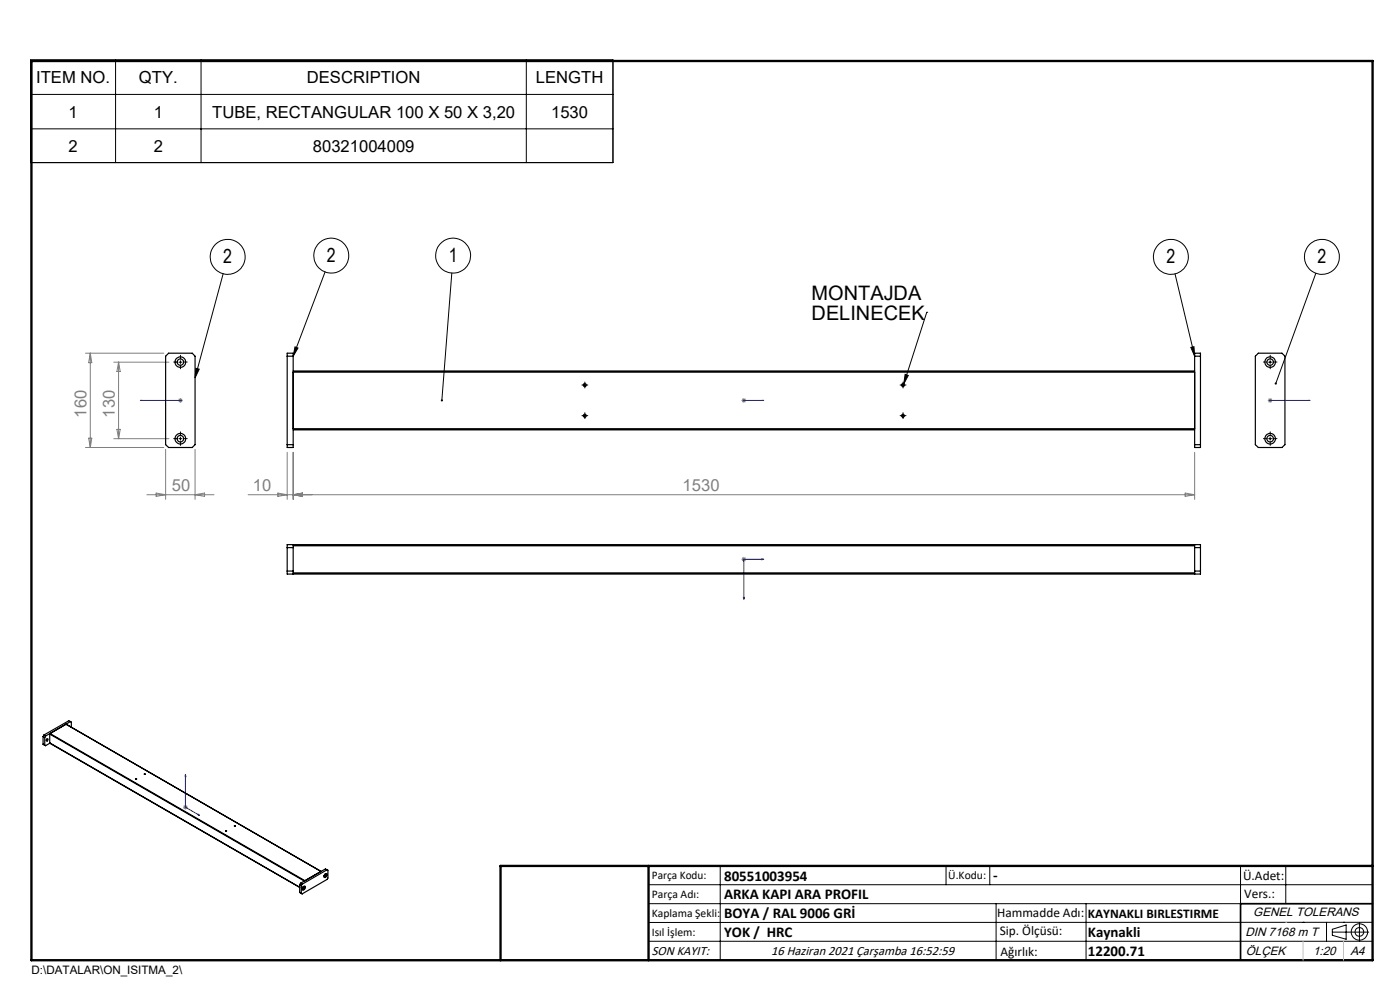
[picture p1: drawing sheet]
<svg xmlns="http://www.w3.org/2000/svg" width="297mm" height="210mm" viewBox="0 0 297 210" stroke-linecap="round" stroke-linejoin="round" font-family="sans-serif">
<g fill="none" stroke="#000" stroke-width=".21">
<path d="M6.5 12.7h123.5v21.8h-123.5zM24.5 12.7v21.8M42.7 12.7v21.8M111.7 12.7v21.8M6.5 20h123.5M6.5 27.3h123.5M47.3 58.1l-5.9 22M69 57.7l-6.8 17.9M95.8 57.9l-2.1 27M249.3 58.1l4.1 17.5M279.2 58l-8.5 23.3M38 76.8h.6"/>
<path d="M38.3 76.5v.6M41.6 78.1l.7 .2-.9 1.8zM62.6 73.6l.6 .2-1 1.8zM192 79.4l.7 .2-1 1.8zM196.6 66.2h.1M196.6 66.2l-4.9 15.2M252.6 73.7l.7-.2 .1 2.1zM269.1 76.8h.7M269.5 76.5v.6M38 93.1h.6M38.3 92.7v.7M123.8 81.7h.6"/>
<path d="M123.8 88.2h.6M124.1 81.4v.6M124.1 87.9v.6M191.2 81.7h.7M191.2 88.2h.7M191.6 81.4v.6M191.6 87.9v.6M269.1 93.1h.7M269.5 92.7v.7M137.6 187.7h153.6M137.6 191.7h153.6M137.6 199.7h153.6"/>
<path d="M152.8 183.7v20M200.7 183.7v4M210 183.7v4M211.3 191.7v12M230.4 191.7v12M263.2 183.7v20M272.8 183.7v8M276.4 195.6h.1M281.4 195.6v4.1M282.6 197.7h7.8M282.6 197.1l3-.9v3l-3-.8zM285 195.6h.1"/>
<path d="M288.4 195.8v3.8M291.2 195.6l-153.6 .1"/>
<circle cx="48.3" cy="54.5" r="3.7"/>
<circle cx="70.3" cy="54.2" r="3.7"/>
<circle cx="96.1" cy="54.2" r="3.7"/>
<circle cx="248.4" cy="54.5" r="3.7"/>
<circle cx="280.4" cy="54.5" r="3.7"/>
<circle cx="288.4" cy="197.7" r="1.74"/>
<circle cx="288.4" cy="197.7" r=".93"/>
</g>
<g fill="none" stroke="#00f" stroke-width=".21">
<path d="M29.8 84.9h.4h-.4M29.8 84.9h8.5M38.2 84.9h.2zM38.3 84.9h.1M157.7 84.9h.2zM157.8 84.9h.1M157.8 84.9h4.2M162 84.9h-.4h.4M269.3 84.9h.3zM269.5 84.9h.1M269.5 84.9h8.4M277.9 84.9h-.4h.4"/>
<path d="M161.6 118.5l.4 .1-.4 .1zM162 118.6h-4.2v8.5M157.7 126.7h.2l-.1 .4zM39.3 164.3l.1 .4-.1-.1zM39.3 164.3v6.9l3 1.8M42.1 172.7l.2 .3-.2-.1z"/>
</g>
<g fill="none" stroke="#808080" stroke-width=".21">
<path d="M18.1 74.9h16.6M19.2 74.9v20M19.2 74.9l.3 2h-.7zM24.1 76.8h11.7M25.2 76.8v16.3M25.2 76.8l.3 2h-.7zM18.1 94.9h16.6M18.8 92.9h.7l-.3 2zM24.1 93.1h11.7M24.8 91.1h.7l-.3 2zM35.1 95.3v10.6M37.7 84.9h1.1"/>
<path d="M37.9 84.6l.7 .7M38.3 84.4v1M38.6 84.6l-.7 .7M41.4 95.3v10.6M60.9 95.9v10M62.2 95.9v10M157.3 84.9h1M157.4 84.6l.8 .7M157.8 84.4v1M158.2 84.6l-.8 .7M253.4 95.9v10M269 84.9h.9"/>
<path d="M269.1 84.6l.7 .7M269.5 84.4v1M269.8 84.6l-.7 .7M31.2 104.9h14.2M33.1 104.6l2 .3-2 .4zM41.4 104.9l2-.3v.7zM52.6 104.9h200.8M58.9 104.6l2 .3-2 .4zM62.2 104.9l2-.3v.7zM157.3 118.6h1M157.4 118.3l.8 .7M157.8 118.1v1.1"/>
<path d="M158.2 118.3l-.8 .7M251.4 104.6l2 .3-2 .4zM38.8 171.2h1.1M39 170.9l.7 .7M39.3 170.7v1M39.7 170.9l-.7 .7"/>
</g>
<g fill="none" stroke="#000" stroke-width=".21" stroke-dasharray="15.2 1.3 1.3 1.3">
<path d="M37.7 76.8h-.9M38.3 76.2v-.8M38.3 77.4v.8M38.9 76.8h.8M268.8 76.8h-.8M269.5 76.2v-.8M269.5 77.4v.8M270.1 76.8h.8M37.7 93h-.9M38.3 92.4v-.8M38.3 93.7v.8M38.9 93h.8"/>
<path d="M123.8 88.2h-.3M123.8 81.7h-.3M124.1 87.9v-.4M124.1 88.5v.3M124.1 81.4v-.4M124.1 82v.3M124.4 88.2h.3M124.4 81.7h.3M191.3 81.7h-.3M191.3 88.2h-.3M191.6 81.4v-.4M191.6 82v.3"/>
<path d="M191.6 87.9v-.4M191.6 88.5v.3M191.9 81.7h.3M191.9 88.2h.3M268.8 93h-.8M269.5 92.4v-.8M269.5 93.7v.8M270.1 93h.8"/>
</g>
<path d="M106.2 203.7h185" fill="none" stroke="#000" stroke-width=".25"/>
<path d="M291.2 191.7h-28v12" fill="none" stroke="#000" stroke-width=".35"/>
<path d="M6.7 12.9h284.5v190.8h-284.5zM137.6 183.7v20M291.2 183.7h-185v20" fill="none" stroke="#000" stroke-width=".5"/>
<path d="M272.8 195.6h.1M276.4 199.7v4M285 199.7v4" fill="none" stroke="#c0c0c0" stroke-width=".21"/>
<g fill="#000">
<path d="M192 79.4l.7 .2-1 1.8z"/>
<path d="M93.6 84.8v.3l.1 .1v-.3l.1 .3a.23 .23 0 0 0 .1-.4 .23 .23 0 0 0-.3 0zM62.6 73.6l.6 .2-1 1.8zM252.6 73.7l.7-.2 .1 2.1zM41.6 78.1l.7 .2-.9 1.8zM270.4 81.3l.1 .3 .2-.3-.1 .3a.24 .24 0 0 0 .3-.2 .24 .24 0 0 0-.2-.3 .24 .24 0 0 0-.3 .2z"/>
</g>
<g fill="#00f">
<path d="M161.6 84.9h.4zM157.7 84.9h.2z"/>
<path d="M38.2 84.9h.2zM29.8 84.9h.4z"/>
<path d="M269.3 84.9h.3zM277.5 84.9h.4zM161.6 118.5v.2l.4-.1zM157.7 126.7l.1 .4 .1-.4zM42.1 172.7l.2 .3-.2-.1zM39.3 164.3l.1 .4-.1-.1z"/>
</g>
<g fill="none" stroke="#000" stroke-width=".25">
<path d="M35.1 75.6l.7-.7h5l.6 .7v18.7l-.6 .6h-5l-.7-.6zM60.9 74.9h1.3v20h-1.3zM60.9 75.6h1.3M62.2 78.7h191.2M62.2 78.9h191.2M253.4 74.9h1.3v20h-1.3zM253.4 75.6h1.3M266.3 75.6l.6-.7h5.1l.6 .7v18.7l-.6 .6h-5.1l-.6-.6zM60.9 94.3h1.3M62.2 90.9h191.2M62.2 91.2h191.2M253.4 94.3h1.3"/>
<path d="M60.9 115.5h193.8v6.3h-193.8zM60.9 116.2h1.3M62.2 115.5v6.3M62.2 115.8h191.2M253.4 115.5v6.3M253.4 116.2h1.3M60.9 121.1h1.3M62.2 121.5h191.2M253.4 121.1h1.3M9.1 156.2v1.7l.6 .3 .9-.6M9.1 156.2l.4 .2M9.3 155.9l.4 .2"/>
<path d="M9.3 155.9l-.2 .3M9.5 156.4v1.7M9.7 156.1l-.2 .3M9.9 156.8l-.1 .1zM9.9 156.8a.18 .18 0 0 1 .3 .1 .18 .18 0 0 1-.2 .2 .18 .18 0 0 1-.2-.1zM10.5 157.6l53.1 30.6zM10.5 155.7v1.9M10.5 155.7l54.1 31.2M10.6 155.6l-.1 .1M10.6 155.6l54.1 31.2 3.4-2M14 153.6l54.1 31.2M14 153.6l-3.4 2"/>
<path d="M15 153.1l.1 .1v1.1M15 153.1l-5.3 3M15 153.1l-.4-.2-5.3 3M28.8 165.2l.2 .1zM28.8 165.3h.1M30.7 164.2h.1M47.9 176.2l.2 .1h-.2zM47.9 176.3h.1M49.7 175.1l.3 .1-.2 .1zM49.8 175.3h.1M63.6 187.7l.3 .2M63.7 187.4l-.1 .3"/>
<path d="M63.7 187.4l.4 .2M63.9 187.9v1.6M64.1 187.6l-.2 .3M64.2 188.2l.1-.1a.21 .21 0 0 1 .2 .3 .21 .21 0 0 1-.3 0l.1-.2M64.3 188.1l.2-.1a.37 .37 0 0 1 .3 .4 .37 .37 0 0 1-.4 .4l-.3-.1zM64.6 188v.4l-.4 .3M68.9 185.5a.19 .19 0 0 1 .2 .1 .19 .19 0 0 1-.1 .3 .19 .19 0 0 1-.2-.2zM69 185.4l.1-.1a.42 .42 0 0 1 .2 .5 .42 .42 0 0 1-.4 .4l-.2-.3zM69.2 185.3v.5l-.4 .3M69.4 184.5l.2 .1v1.7l-.2 .2-5.3 3.1-.5-.3v-1.6M69.4 184.5l-5.3 3.1M69.4 184.5l-.4-.2-5.3 3.1"/>
<circle cx="38.2" cy="76.8" r=".68"/>
<circle cx="38.3" cy="76.8" r="1.12"/>
<circle cx="269.4" cy="76.8" r=".68"/>
<circle cx="269.4" cy="76.8" r="1.13"/>
<circle cx="38.3" cy="93.1" r=".69"/>
<circle cx="38.3" cy="93.1" r="1.12"/>
<circle cx="124.1" cy="81.7" r=".33"/>
<circle cx="124.1" cy="88.2" r=".32"/>
<circle cx="191.6" cy="81.7" r=".32"/>
<circle cx="191.6" cy="88.2" r=".31"/>
<circle cx="269.4" cy="93.1" r=".69"/>
<circle cx="269.4" cy="93.1" r="1.13"/>
<circle cx="30.7" cy="164.2" r=".11"/>
</g>
<g font-size="4.2">
<text x="172.2" y="63.6">MONTAJDA</text>
<text x="172.2" y="67.8">DELINECEK</text>
</g>
<g font-size="4.1">
<text x="47.4" y="55.9">2</text>
<text x="69.4" y="55.6">2</text>
<text x="95.2" y="55.6">1</text>
<text x="247.5" y="55.9">2</text>
<text x="279.5" y="55.9">2</text>
</g>
<g font-size="3.5">
<text x="7.7" y="17.7">ITEM NO.</text>
<text x="29.5" y="17.7">QTY.</text>
<text x="65.1" y="17.7">DESCRIPTION</text>
<text x="113.7" y="17.7">LENGTH</text>
<text x="14.5" y="25">1</text>
<text x="32.6" y="25">1</text>
<text x="45" y="25">TUBE, RECTANGULAR 100 X 50 X 3,20</text>
<text x="116.9" y="25">1530</text>
<text x="14.5" y="32.2">2</text>
<text x="32.6" y="32.2">2</text>
<text x="66.4" y="32.2">80321004009</text>
</g>
<g font-size="3.5" fill="#808080">
<text x="18.4" y="88.6" transform="rotate(-90 18.4 88.6)">160</text>
<text x="24.4" y="88.6" transform="rotate(-90 24.4 88.6)">130</text>
<text x="36.4" y="104.1">50</text>
<text x="53.6" y="104.1">10</text>
<text x="144.8" y="104.1">1530</text>
</g>
<g font-size="3.2">
<text x="153.6" y="186.8">80551003954</text>
<text x="153.6" y="190.8">ARKA KAPI ARA PROFIL</text>
<text x="210.7" y="186.6">-</text>
<text x="153.6" y="194.8">BOYA / RAL 9006 GRİ</text>
<text x="153.6" y="198.8">YOK / HRC</text>
<text x="230.8" y="198.7">Kaynakli</text>
<text x="230.8" y="202.8">12200.71</text>
</g>
<g font-size="2.8">
<text x="263.7" y="186.7">Ü.Adet:</text>
<text x="263.9" y="190.5">Vers.:</text>
<text x="211.5" y="194.5">Hammadde Adı:</text>
<text x="230.8" y="194.7">KAYNAKLI BIRLESTIRME</text>
<text x="138.3" y="202.6">SON KAYIT:</text>
<text x="163.6" y="202.6">16 Haziran 2021 Çarşamba 16:52:59</text>
<text x="212.1" y="198.4">Sip. Ölçüsü:</text>
<text x="212.2" y="202.7">Ağırlık:</text>
</g>
<g font-size="2.6">
<text x="265.9" y="194.4">GENEL TOLERANS</text>
<text x="264.2" y="198.5">DIN 7168 m T</text>
<text x="264.3" y="202.6">ÖLÇEK</text>
<text x="278.5" y="202.6">1:20</text>
<text x="286.5" y="202.6">A4</text>
</g>
<g font-size="2.5">
<text x="138.3" y="186.4">Parça Kodu:</text>
<text x="138.3" y="190.5">Parça Adı:</text>
<text x="201.2" y="186.5">Ü.Kodu:</text>
<text x="138.3" y="194.5">Kaplama Şekli:</text>
<text x="138.3" y="198.6">Isıl İşlem:</text>
<text x="6.7" y="206.7">D:\DATALAR\ON_ISITMA_2\</text>
</g>
</svg>
